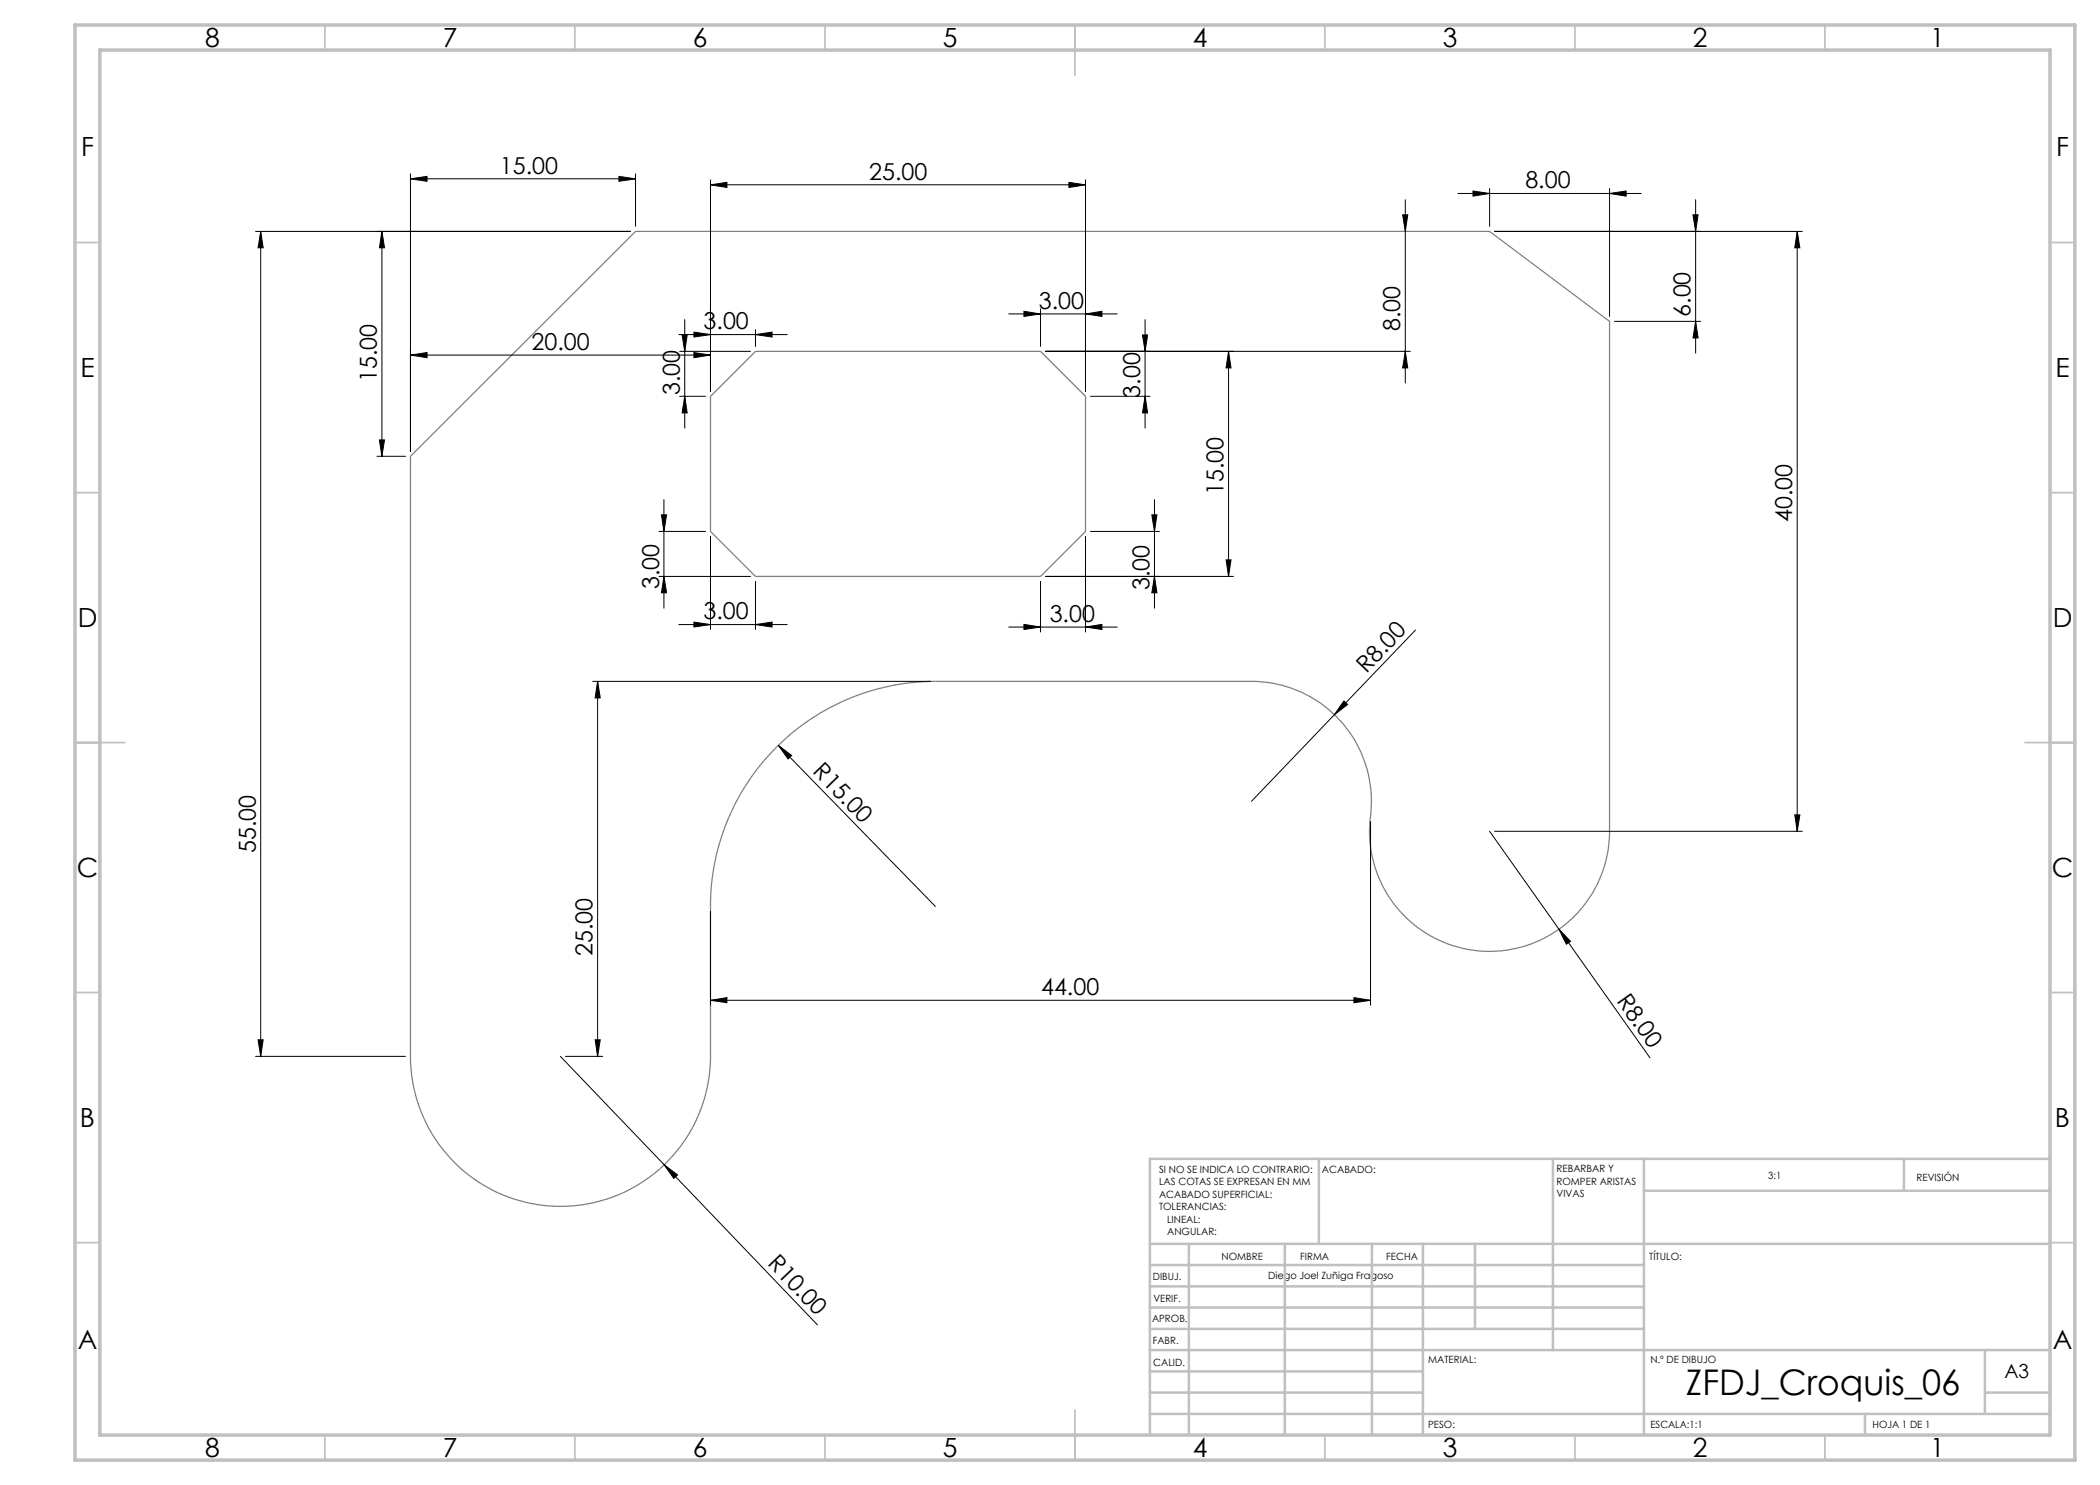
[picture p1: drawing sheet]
<svg xmlns="http://www.w3.org/2000/svg" width="420mm" height="297mm" viewBox="0 0 420 297" stroke-linecap="round" stroke-linejoin="round" font-family="sans-serif">
<g fill="none" stroke="#000" stroke-width=".2">
<path d="M82.1 35.8l3.3-.5v1zM82.1 34.8v55.5M82.1 35.8h45M123.8 35.3l3.3 .5-3.3 .5zM127.1 34.8v10.5M142.1 37l3.3-.5v1zM142.1 36v42.3M142.1 37h75M213.8 36.5l3.3 .5-3.3 .5zM217.1 36v42.3M281.1 39.9v36.7M291.6 38.7h36.7"/>
<path d="M294.6 38.2l3.3 .5-3.3 .5zM297.9 37.7v7.6M321.9 38.7l3.3-.5v1zM321.9 37.7v25.6M339.1 39.9v30.7M51.1 46.3h75M52.1 46.3l.5 3.3h-1zM52.1 46.3v165M76.4 46.3v45M76.4 46.3l.5 3.3h-1zM280.5 43h1.1l-.5 3.3zM298.9 46.3h61.6"/>
<path d="M338.6 43h1l-.5 3.3zM359.4 46.3v120M359.4 46.3l.6 3.3h-1zM82.1 71l3.3-.5v1zM82.1 71h60M135.7 66.9h21.7M135.9 70.3h14.2M135.9 79.3h5.2M136.4 67h1l-.5 3.3zM136.9 79.3l.5 3.3h-1zM136.9 63.9v21.7M138.8 66.4l3.3 .5-3.3 .5z"/>
<path d="M138.8 70.5l3.3 .5-3.3 .5zM151.1 66.9l3.3-.5v1zM151.1 65.9v3.4M201.8 62.8h21.6M204.8 62.3l3.3 .5-3.3 .5zM208.1 61.8v7.5M209.1 70.3h72.9M217.1 62.8l3.3-.5v1zM218.1 79.3h11.9M228.5 67h1l-.5 3.3zM229 79.3l.5 3.3h-1zM229 63.9v21.7"/>
<path d="M245.7 70.3l.5 3.3h-1zM245.7 70.3v45M281.1 70.3l.5 3.3h-1.1zM322.9 64.3h17.2M339.1 64.3l.5 3.3h-1zM75.4 91.3h5.7M75.9 88h1l-.5 3.3zM132.8 99.9v21.7M230.9 99.9v21.7M131.8 106.3h9.3M131.8 115.3h18.3M132.3 103h1l-.5 3.3z"/>
<path d="M132.8 115.3l.5 3.3h-1zM142.1 107.3v18.6M151.1 116.3v9.6M208.1 116.3v10.1M209.1 115.3h37.6M217.1 107.3v19.1M218.1 106.3h13.8M230.4 103h1l-.5 3.3zM230.9 115.3l.5 3.3h-1zM245.2 112h1l-.5 3.3zM118.5 136.3h67.6M119.5 136.3l.6 3.3h-1.1z"/>
<path d="M119.5 136.3v75M135.7 124.9h21.7M138.8 124.4l3.3 .5-3.3 .5zM151.1 124.9l3.3-.5v1zM201.8 125.4h21.6M204.8 124.9l3.3 .5-3.3 .5zM217.1 125.4l3.3-.5v1zM283.1 126l-32.8 34.3M155.7 149.1l2.6 2-.7 .7zM155.7 149.1l31.4 32.2M268.8 140.2l.7 .7-2.6 2zM274.1 164.3v36.7"/>
<path d="M297.9 166.3l32.1 45.3M298.9 166.3h61.6M359 163h1l-.6 3.3zM142.1 182.3v18.7M270.8 199.5l3.3 .6-3.3 .5zM311.8 185.8l2.3 2.5-.8 .5zM51.1 211.3h30M51.6 208h1l-.5 3.3zM112.1 211.3l20.7 21.6M113.1 211.3h7.4M119 208h1.1l-.6 3.3zM142.1 200.1l3.3-.6v1.1z"/>
<path d="M142.1 200.1h132M132.8 232.9l2.7 2.1-.7 .7zM132.8 232.9l30.7 32.1"/>
</g>
<path d="M151.1 70.3h57l9 9v27l-9 9h-57l-9-9v-27zM82.1 91.3l45-45h170.8l24 18v102a24 24 0 0 1-25.8 23.9 24 24 0 0 1-21.9-27.6 24 24 0 0 0-23.9-26.3h-63.2a45 45 0 0 0-45 45v30a30 30 0 0 1-30 30 30 30 0 0 1-30-30z" fill="none" stroke="#808080" stroke-width=".25"/>
<g fill="none" stroke="#c0c0c0" stroke-width=".35">
<path d="M65 5v5M115 5v5M165 5v5M215 5v10M265 5v5M315 5v5M365 5v5M15 48.5h5M410 48.5h5M15 98.5h5M410 98.5h5M15 148.5h10"/>
<path d="M405 148.5h10M15 198.5h5M410 198.5h5M15 248.5h5M410 248.5h5M65 287v5M115 287v5M165 287v5M215 282v10M265 287v5M315 287v5M365 287v5"/>
</g>
<g fill="none" stroke="#c0c0c0" stroke-width=".5">
<path d="M263.8 231.8v17M310.6 231.8v38.2M328.8 231.8v55.2M328.8 238.2h81.2M380.8 231.8v6.4M410 231.8h-180v55.2M230 248.8h180M230 257.3h98.8M230 253h98.8M237.8 248.8v38.2M257 248.8v38.2M274.4 248.8v38.2"/>
<path d="M284.6 248.8v38.2M295 248.8v17M230 265.8h98.8M230 261.5h98.8M230 278.5h54.6M230 274.3h54.6M230 270h180M397 278.5h13M397 270v12.8M230 282.8h180M373 282.8v4.2"/>
</g>
<path d="M15 5h400v287h-400zM20 10h390v277h-390z" fill="none" stroke="#c0c0c0" stroke-width=".7"/>
<g fill="#000">
<path d="M155.7 149.1l2.6 2-.7 .7zM268.8 140.2l.7 .7-2.6 2zM311.8 185.8l2.3 2.5-.8 .5zM132.8 232.9l2.7 2.1-.7 .7z"/>
<path d="M123.8 35.3l3.3 .5-3.3 .5zM82.1 35.8l3.3-.5v1zM270.8 199.5l3.3 .6-3.3 .5zM142.1 200.1l3.3-.6v1.1zM151.1 66.9l3.3-.5v1zM138.8 66.4l3.3 .5-3.3 .5zM217.1 125.4l3.3-.5v1zM204.8 124.9l3.3 .5-3.3 .5zM138.8 70.5l3.3 .5-3.3 .5zM82.1 71l3.3-.5v1z"/>
<path d="M294.6 38.2l3.3 .5-3.3 .5zM321.9 38.7l3.3-.5v1zM204.8 62.3l3.3 .5-3.3 .5zM217.1 62.8l3.3-.5v1zM138.8 124.4l3.3 .5-3.3 .5zM151.1 124.9l3.3-.5v1zM142.1 37l3.3-.5v1zM213.8 36.5l3.3 .5-3.3 .5z"/>
<path d="M75.9 88h1l-.5 3.3zM76.4 46.3l.5 3.3h-1z"/>
<path d="M119.5 136.3l.6 3.3h-1.1zM119 208h1.1l-.6 3.3zM338.6 43h1l-.5 3.3zM339.1 64.3l.5 3.3h-1zM136.4 67h1l-.5 3.3zM136.9 79.3l.5 3.3h-1zM228.5 67h1l-.5 3.3zM229 79.3l.5 3.3h-1zM132.3 103h1l-.5 3.3zM132.8 115.3l.5 3.3h-1zM230.4 103h1l-.5 3.3zM230.9 115.3l.5 3.3h-1zM245.7 70.3l.5 3.3h-1zM245.2 112h1l-.5 3.3zM280.5 43h1.1l-.5 3.3zM281.1 70.3l.5 3.3h-1.1zM52.1 46.3l.5 3.3h-1zM51.6 208h1l-.5 3.3z"/>
<path d="M359 163h1l-.6 3.3zM359.4 46.3l.6 3.3h-1z"/>
</g>
<text font-size="7.1" x="337.2" y="279">ZFDJ_Croquis_06</text>
<g font-size="5.3">
<text x="41" y="9.5">8</text>
<text x="88.5" y="9.5">7</text>
<text x="138.5" y="9.5">6</text>
<text x="188.5" y="9.5">5</text>
<text x="238.5" y="9.5">4</text>
<text x="288.5" y="9.5">3</text>
<text x="338.5" y="9.5">2</text>
<text x="386" y="9.5">1</text>
<text x="16.2" y="31.2">F</text>
<text x="411.2" y="31.2">F</text>
<text x="16.1" y="75.5">E</text>
<text x="411.1" y="75.5">E</text>
<text x="15.5" y="125.5">D</text>
<text x="410.5" y="125.5">D</text>
<text x="15.4" y="175.5">C</text>
<text x="410.4" y="175.5">C</text>
<text x="16" y="225.5">B</text>
<text x="411" y="225.5">B</text>
<text x="15.5" y="269.7">A</text>
<text x="410.5" y="269.7">A</text>
<text x="41" y="291.5">8</text>
<text x="88.5" y="291.5">7</text>
<text x="138.5" y="291.5">6</text>
<text x="188.5" y="291.5">5</text>
<text x="238.5" y="291.5">4</text>
<text x="288.5" y="291.5">3</text>
<text x="338.5" y="291.5">2</text>
<text x="386" y="291.5">1</text>
</g>
<g font-size="4.7">
<text x="100" y="34.7">15.00</text>
<text x="173.8" y="36">25.00</text>
<text x="305.1" y="37.7">8.00</text>
<text x="140.7" y="65.9">3.00</text>
<text x="207.8" y="61.8">3.00</text>
<text x="338.1" y="63.4" transform="rotate(-90 338.1 63.4)">6.00</text>
<text x="106.3" y="70">20.00</text>
<text x="280.1" y="66.2" transform="rotate(-90 280.1 66.2)">8.00</text>
<text x="75.4" y="76.4" transform="rotate(-90 75.4 76.4)">15.00</text>
<text x="135.9" y="79.1" transform="rotate(-90 135.9 79.1)">3.00</text>
<text x="228" y="79.5" transform="rotate(-90 228 79.5)">3.00</text>
<text x="244.7" y="99" transform="rotate(-90 244.7 99)">15.00</text>
<text x="358.5" y="104.5" transform="rotate(-90 358.5 104.5)">40.00</text>
<text x="131.8" y="117.8" transform="rotate(-90 131.8 117.8)">3.00</text>
<text x="229.9" y="118" transform="rotate(-90 229.9 118)">3.00</text>
<text x="140.7" y="123.9">3.00</text>
<text x="209.9" y="124.4">3.00</text>
<text x="273.3" y="134.8" transform="rotate(-46 273.3 134.8)">R8.00</text>
<text x="162.4" y="154.5" transform="rotate(46 162.4 154.5)">R15.00</text>
<text x="51.1" y="170.6" transform="rotate(-90 51.1 170.6)">55.00</text>
<text x="118.5" y="191.2" transform="rotate(-90 118.5 191.2)">25.00</text>
<text x="208.2" y="199">44.00</text>
<text x="323.2" y="200.2" transform="rotate(55 323.2 200.2)">R8.00</text>
<text x="153.3" y="252.9" transform="rotate(46 153.3 252.9)">R10.00</text>
</g>
<text font-size="3.9" x="400.9" y="275.5">A3</text>
<g font-size="2">
<text x="231.8" y="234.6">SI NO SE INDICA LO CONTRARIO:</text>
<text x="231.8" y="237.1">LAS COTAS SE EXPRESAN EN MM</text>
<text x="231.8" y="239.6">ACABADO SUPERFICIAL:</text>
<text x="264.4" y="234.6">ACABADO:</text>
<text x="311.3" y="234.5">REBARBAR Y</text>
<text x="311.3" y="237">ROMPER ARISTAS</text>
<text x="311.3" y="239.5">VIVAS</text>
<text x="353.7" y="235.8">3:1</text>
<text x="383.3" y="236.2">REVISIÓN</text>
<text x="231.8" y="242.1">TOLERANCIAS:</text>
<text x="233.4" y="244.6">LINEAL:</text>
<text x="233.4" y="247.1">ANGULAR:</text>
<text x="244.3" y="252">NOMBRE</text>
<text x="260" y="251.9">FIRMA</text>
<text x="277.2" y="251.9">FECHA</text>
<text x="329.9" y="251.9">TÍTULO:</text>
<text x="230.6" y="256.1">DIBUJ.</text>
<text x="253.7" y="255.9">Diego Joel Zuñiga Fragoso</text>
<text x="230.7" y="260.3">VERIF.</text>
<text x="230.4" y="264.4">APROB.</text>
<text x="230.5" y="268.8">FABR.</text>
<text x="230.7" y="273.1">CALID.</text>
<text x="285.6" y="272.5">MATERIAL:</text>
<text x="330.1" y="272.5">N.º DE DIBUJO</text>
<text x="285.6" y="285.5">PESO:</text>
<text x="330.1" y="285.6">ESCALA:1:1</text>
<text x="374.5" y="285.6">HOJA 1 DE 1</text>
</g>
</svg>
